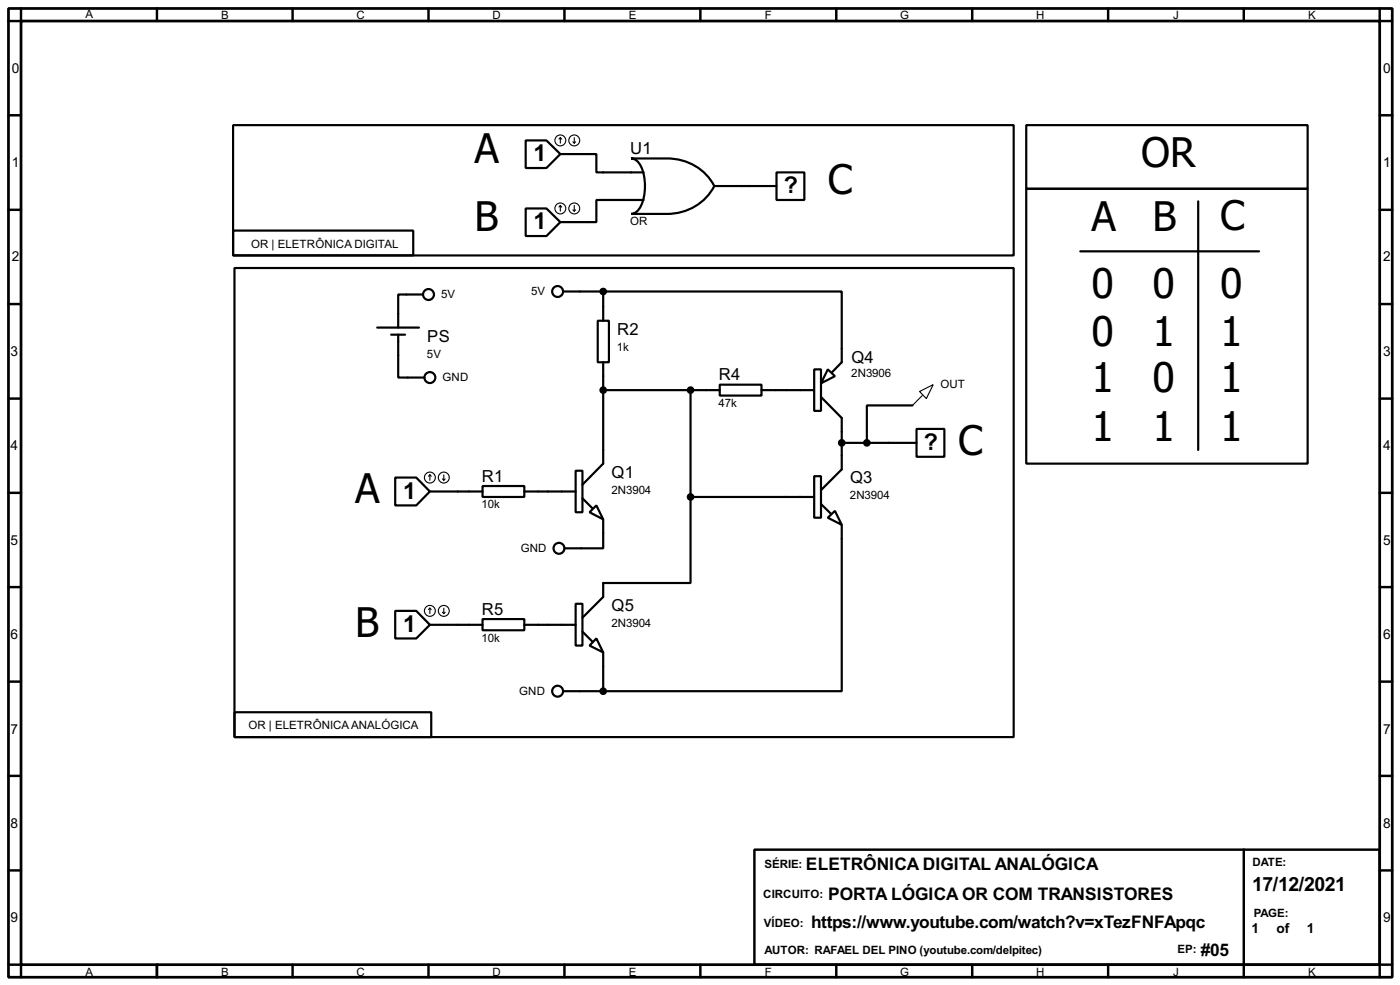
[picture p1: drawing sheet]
<svg xmlns="http://www.w3.org/2000/svg" width="256mm" height="180mm" viewBox="0 0 256 180" stroke-linecap="round" stroke-linejoin="round" font-family="sans-serif">
<path d="M1.6 1.6h253.5v177.3h-253.5zM3.9 3.9h248.9v172.7h-248.9z" fill="none" stroke="#000" stroke-width=".5"/>
<g fill="none" stroke="#000" stroke-width=".45">
<path d="M3.9 1.6v2.3h-2.3M28.8 1.6v2.3M53.6 1.6v2.3M78.5 1.6v2.3M103.4 1.6v2.3M128.3 1.6v2.3M153.2 1.6v2.3M178.1 1.6v2.3M203 1.6v2.3M227.9 1.6v2.3M252.8 1.6v2.3h2.3M1.6 21.1h2.3"/>
<path d="M1.6 38.4h2.3M252.8 21.1h2.3M252.8 38.4h2.3M1.6 55.7h2.3M252.8 55.7h2.3M1.6 73h2.3M252.8 73h2.3M1.6 90.2h2.3M252.8 90.2h2.3M1.6 107.5h2.3M252.8 107.5h2.3M1.6 124.8h2.3"/>
<path d="M252.8 124.8h2.3M1.6 142h2.3M1.6 159.3h2.3M138.2 155.5h114.6v21.1h-114.6zM227.9 155.5v23.4M252.8 142h2.3M252.8 159.3h2.3M1.6 176.6h2.3v2.3M28.8 176.6v2.3M53.6 176.6v2.3M78.5 176.6v2.3M103.4 176.6v2.3"/>
<path d="M128.3 176.6v2.3M153.2 176.6v2.3M178.1 176.6v2.3M203 176.6v2.3M255.1 176.6h-2.3v2.3"/>
</g>
<g fill="none" stroke="#000" stroke-width=".4">
<path d="M42.7 22.9h143v23.9h-143zM96.3 25.7h3.8l2.6 2.5-2.6 2.6h-3.8zM96.3 38.2h3.8l2.6 2.5-2.6 2.5h-3.8zM102.7 28.2h6.6v3.4h8.6M115.6 29h6.6a9.6 9.6 0 0 1 8.7 5.1 9.6 9.6 0 0 1-8.7 5.1h-6.6a2.22 2.22 0 0 0 1.8-1.5 9 9 0 0 0-.3-7.8l-1-.8zM117.9 36.6h-8.6v4.1h-6.6M130.9 34.1h11.4M142.3 31.6h5.1v5h-5.1zM188 34.6h51.6v50.3h-51.6zM188 22.9h51.6v11.7h-51.6zM219.5 36.9v45.5M42.7 42.2h33v4.6h-33z"/>
<path d="M43 49.1h142.7v85.8h-142.7zM69.1 60h7.7M77.5 53.9h-4.5v6.1M103.2 53.4h7.3M109.5 58.7h2.1v7.6h-2.1zM110.5 53.4h43.7v12.9l-1.7 1.8M110.5 53.4v5.3M197.9 46h32.8M71.7 61.3h2.5M73 61.3v7.8h4.8M110.5 71.4h21.4M110.5 66.3v18.6l-3.8 3.8"/>
<path d="M126.5 71.4v19.6M131.9 70.4h7.6v2h-7.6zM139.5 71.4h9.7M149.2 67.6h1.2v7.6h-1.2zM150.4 72.7l3.8 3.8v9.4l-3.8 3.8M151.7 67.6l1.3 1.3-2.6 1.3zM167.2 74.2h-8.4v6.9M167.9 78.5h5.1v5.1h-5.1zM72.4 87.4h3.9l2.5 2.6-2.5 2.5h-3.9zM78.8 90h9.6M88.4 89h7.7v2h-7.7zM96.1 90h9.4"/>
<path d="M105.5 86.2h1.2v7.6h-1.2zM106.7 91.2l1.8 1.8M108 93.8l1.3-1.3 1.2 2.6zM110.5 95.1v5.3h-7.1M126.5 91v15.7h-16v2.6l-3.8 3.8M126.5 91h22.7M149.2 87.2h1.2v7.6h-1.2zM150.4 92.3l1.8 1.7M151.7 94.8l1.3-1.3 1.2 2.6zM154.2 96.1v30.4h-43.7M154.2 81.1h13.7M72.4 111.8h3.9l2.5 2.6-2.5 2.5h-3.9z"/>
<path d="M78.8 114.4h9.6M88.4 113.3h7.7v2.1h-7.7zM96.1 114.4h9.4M105.5 110.5h1.2v7.7h-1.2zM106.7 115.6l1.8 1.8M109.3 116.9l1.2 2.5-2.5-1.2zM110.5 119.4v7.1M43 130.4h36v4.5h-36zM103.2 126.5h7.3"/>
<circle cx="78.5" cy="53.9" r="1"/>
<circle cx="102.1" cy="53.4" r="1"/>
<circle cx="78.7" cy="69.1" r="1"/>
<circle cx="102.4" cy="100.4" r="1"/>
<circle cx="102.1" cy="126.5" r="1"/>
</g>
<g fill="none" stroke="#000" stroke-width=".2">
<path d="M102.7 25.2l-.3 .3M102.7 25.2l.2 .3M102.7 25.2v1M102.7 37.6v1.1M102.7 37.6l-.3 .3M102.7 37.6l.2 .3M105 26l.2 .2M105 38.4l.2 .3M105.2 25.2v1M105.2 37.6v1.1M105.5 26l-.3 .2M105.5 38.4l-.3 .3"/>
<path d="M168.5 71.7l2.5-1.3-1.3 2.6zM169 72.4l-1.8 1.8M78.8 86.9l-.3 .3M78.8 86.9l.2 .3M78.8 86.9v1M81.1 87.7l.2 .2M81.3 86.9v1M81.6 87.7l-.3 .2M78.8 111.3v1M78.8 111.3l-.3 .3M78.8 111.3l.2 .3M81.1 112.1l.2 .2"/>
<path d="M81.3 111.3v1M81.6 112.1l-.3 .2"/>
<circle cx="102.6" cy="38.2" r="1"/>
<circle cx="102.6" cy="25.7" r="1"/>
<circle cx="105.2" cy="38.2" r="1"/>
<circle cx="105.2" cy="25.7" r="1"/>
<circle cx="78.7" cy="87.4" r="1"/>
<circle cx="81.3" cy="87.4" r="1"/>
<circle cx="78.7" cy="111.8" r="1"/>
<circle cx="81.3" cy="111.8" r="1"/>
</g>
<g fill="#000" stroke="#000" stroke-width=".4">
<circle cx="110.5" cy="53.4" r=".5"/>
<circle cx="110.5" cy="71.4" r=".5"/>
<circle cx="126.5" cy="71.4" r=".5"/>
<circle cx="126.5" cy="91" r=".5"/>
<circle cx="154.2" cy="81.1" r=".5"/>
<circle cx="158.8" cy="81.1" r=".5"/>
<circle cx="110.5" cy="126.5" r=".5"/>
</g>
<g font-size="9.1">
<text x="86.9" y="29.9">A</text>
<text x="151.7" y="35.5">C</text>
<text x="209.1" y="30.7">OR</text>
<text x="86.9" y="42.3">B</text>
<text x="200" y="42.3">A</text>
<text x="211.1" y="42.3">B</text>
<text x="223.6" y="42">C</text>
<text x="200" y="54.5">0</text>
<text x="211.1" y="54.5">0</text>
<text x="223.6" y="54.5">0</text>
<text x="200" y="63.4">0</text>
<text x="211.1" y="63.4">1</text>
<text x="223.6" y="63.4">1</text>
<text x="200" y="71.8">1</text>
<text x="211.1" y="71.8">0</text>
<text x="223.6" y="71.8">1</text>
<text x="175.6" y="83.2">C</text>
<text x="200" y="80.7">1</text>
<text x="211.1" y="80.7">1</text>
<text x="223.6" y="80.7">1</text>
<text x="65.1" y="92.1">A</text>
<text x="65.1" y="116.5">B</text>
</g>
<g font-size="4.8">
<text x="97.8" y="29.6">1</text>
<text x="143.6" y="35.4">?</text>
<text x="97.8" y="42">1</text>
<text x="169.3" y="82.4">?</text>
<text x="73.9" y="91.3">1</text>
<text x="73.9" y="115.7">1</text>
</g>
<text font-size="4" x="229.4" y="163.1">17/12/2021</text>
<g font-size="3.6">
<text x="147.7" y="159.2">ELETRÔNICA DIGITAL ANALÓGICA</text>
<text x="151.7" y="164.7">PORTA LÓGICA OR COM TRANSISTORES</text>
<text x="148.6" y="169.8">https://www.youtube.com/watch?v=xTezFNFApqc</text>
<text x="220" y="174.9">#05</text>
</g>
<g font-size="3.4">
<text x="115.5" y="28.2">U1</text>
<text x="78.3" y="62.5">PS</text>
<text x="113.1" y="61.3">R2</text>
<text x="131.7" y="69.6">R4</text>
<text x="156" y="66.3">Q4</text>
<text x="88.3" y="88.2">R1</text>
<text x="112.1" y="87.4">Q1</text>
<text x="155.8" y="88.5">Q3</text>
<text x="88.3" y="112.5">R5</text>
<text x="112.1" y="111.8">Q5</text>
</g>
<g font-size="2.8">
<text x="2.2" y="13.4">0</text>
<text x="253.4" y="13.4">0</text>
<text x="2.2" y="30.6">1</text>
<text x="253.4" y="30.6">1</text>
<text x="2.2" y="47.9">2</text>
<text x="253.4" y="47.9">2</text>
<text x="1.9" y="65.2">3</text>
<text x="253.4" y="65.2">3</text>
<text x="1.9" y="82.4">4</text>
<text x="253.4" y="82.4">4</text>
<text x="1.9" y="99.7">5</text>
<text x="253.4" y="99.7">5</text>
<text x="1.9" y="117">6</text>
<text x="253.4" y="117">6</text>
<text x="1.9" y="134.3">7</text>
<text x="253.4" y="134.3">7</text>
<text x="1.9" y="151.5">8</text>
<text x="253.4" y="151.5">8</text>
<text x="1.9" y="168.8">9</text>
<text x="229.3" y="170.8">1</text>
<text x="233.9" y="170.8">of</text>
<text x="239.4" y="170.8">1</text>
<text x="253.4" y="168.8">9</text>
</g>
<g font-size="2.4">
<text x="15.6" y="3.2">A</text>
<text x="40.5" y="3.5">B</text>
<text x="65.3" y="3.5">C</text>
<text x="90.2" y="3.5">D</text>
<text x="115.2" y="3.5">E</text>
<text x="140.1" y="3.5">F</text>
<text x="164.9" y="3.5">G</text>
<text x="189.8" y="3.5">H</text>
<text x="214.9" y="3.5">J</text>
<text x="239.6" y="3.5">K</text>
<text x="115.4" y="41.3">OR</text>
<text x="46" y="45.4">OR | ELETRÔNICA DIGITAL</text>
<text x="80.8" y="54.6">5V</text>
<text x="97.3" y="54">5V</text>
<text x="78.2" y="65.5">5V</text>
<text x="113" y="64.2">1k</text>
<text x="81.1" y="69.8">GND</text>
<text x="156" y="69.1">2N3906</text>
<text x="172.3" y="71.1">OUT</text>
<text x="131.7" y="74.5">47k</text>
<text x="88.2" y="93.1">10k</text>
<text x="112" y="90.4">2N3904</text>
<text x="155.7" y="91.4">2N3904</text>
<text x="95.4" y="101.1">GND</text>
<text x="88.2" y="117.5">10k</text>
<text x="112" y="114.8">2N3904</text>
<text x="95.1" y="127.2">GND</text>
<text x="45.5" y="133.5">OR | ELETRÔNICAANALÓGICA</text>
<text x="140" y="158.9">SÉRIE:</text>
<text x="229.4" y="158.4">DATE:</text>
<text x="139.8" y="164.3">CIRCUITO:</text>
<text x="229.7" y="167.8">PAGE:</text>
<text x="139.9" y="169.7">VÍDEO:</text>
<text x="15.6" y="178.6">A</text>
<text x="40.5" y="178.6">B</text>
<text x="65.3" y="178.6">C</text>
<text x="90.2" y="178.6">D</text>
<text x="115.2" y="178.6">E</text>
<text x="140" y="174.7">AUTOR: RAFAEL DEL PINO (youtube.com/delpitec)</text>
<text x="140.1" y="178.6">F</text>
<text x="164.9" y="178.6">G</text>
<text x="189.8" y="178.6">H</text>
<text x="214.9" y="178.6">J</text>
<text x="215.7" y="174.5">EP:</text>
<text x="239.6" y="178.6">K</text>
</g>
</svg>
